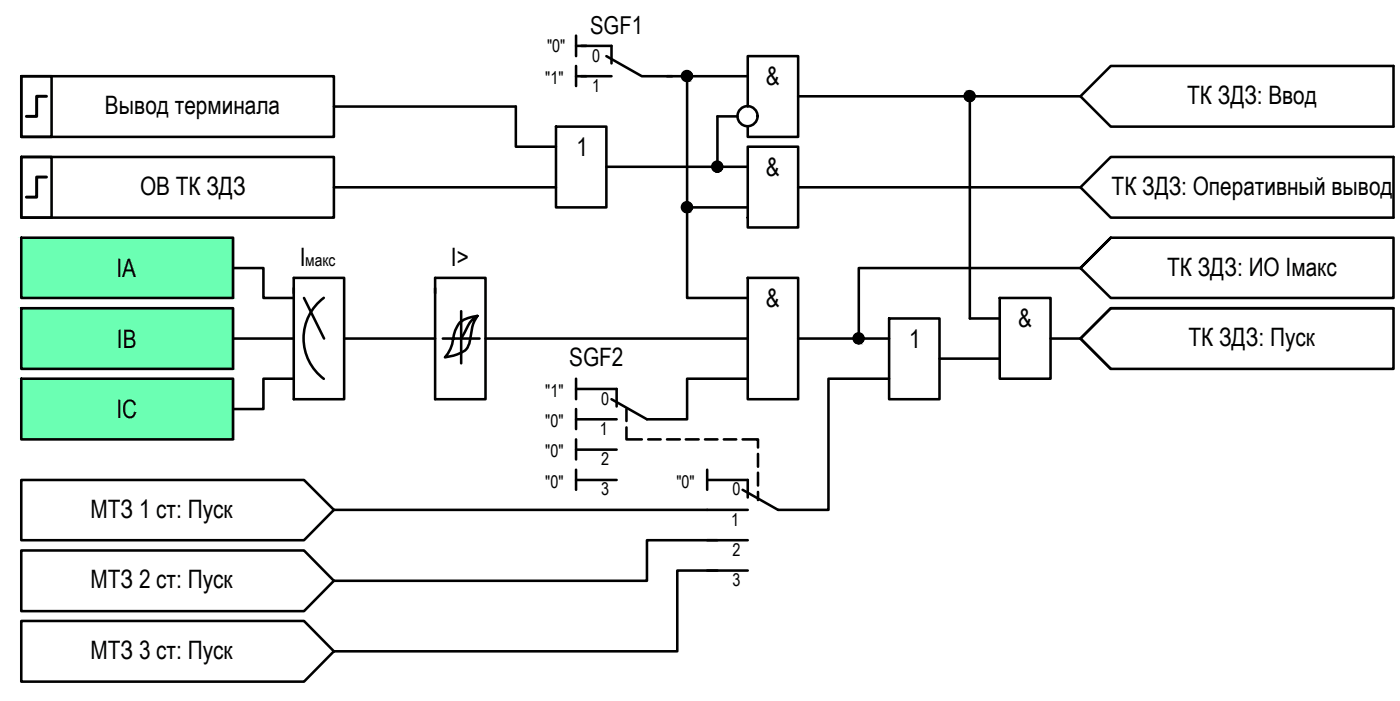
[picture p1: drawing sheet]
<svg xmlns="http://www.w3.org/2000/svg" width="139mm" height="69mm" viewBox="0 0 139 69" stroke-linecap="round" stroke-linejoin="round" font-family="sans-serif">
<!-- layer: 0 -->
<g fill="none" stroke="#000" stroke-width=".25">
<path d="M2.1 15.6h3v6h-3zM2.1 15.6h31v6h-31zM2.1 7.6h3v6h-3zM2.1 7.6h31v6h-31zM33.1 10.6h18v3.9h4M33.1 18.6h22M55.1 12.5h5v8h-5zM57.1 3.5v2.1M57.1 6.5v2M57.1 4.5h1M57.1 7.6h1M60.1 16.5h14"/>
<path d="M66.1 7.6h8M68.1 7.6v12.9h6M73.1 11.5h-2v5M74.1 10.6v-5h5v8h-5v-1.1M74.1 14.5h5v8h-5zM79.1 18.6h28M79.1 9.5h28M96.1 9.5v22.1h3M110.1 15.6h28v6h-28l-3-3zM110.1 6.5h28v6h-28l-3-3zM2.1 23.6h21v5.9h-21zM2.1 30.5h21v6.1h-21z"/>
<path d="M2.1 37.5h21v6h-21zM23.1 26.6h3v2.9h3M23.1 33.5h6M29.1 28.5v11.1h5v-12.1h-5v1.6M29.1 37.5h-3v3h-3M30.1 29.5l2 4M32.1 29.5a5 5 0 0 0 0 8M34.1 33.5h9M43.1 28.5v11.1h5v-12.1h-5v1.6M45.7 33.5h1.8M45.7 30.8v5.2M47.3 31.3a4.2 4.2 0 0 0-.7 2.3l-.2 .6a1.37 1.37 0 0 1-1.1 .9l-1.2 .3a3.6 3.6 0 0 0 .9-2.2 1.97 1.97 0 0 1 1.9-1.8l.4-.1a2.93 2.93 0 0 0-1.2 1.7l-.4 .5h-1.8"/>
<path d="M48.1 33.5h26M57.1 37.5v2.1M57.1 38.5h4v1.8M68.1 20.5v9h6M74.1 27.5h5v12.1h-5zM74.1 37.5h-6v4h-4l-3.5-1.9M79.1 33.5h9M88.1 31.6h5v8h-5zM88.1 37.5h-6v13h-5l-3.5-2M93.1 35.5h6M99.1 29.5h5v8h-5zM104.1 33.5h3"/>
<path d="M110.1 30.5h28v6.1h-28l-3-3.1zM110.1 23.6l-3 3 3-3h28v5.9h-28l-3-2.9h-22v6.9M138.1 30.5h-28l-3 3 3 3.1M2.1 54.5h28l3 3-3 3.1h-28zM2.1 47.6h28l3 2.9-3 3h-28zM33.1 50.5h41M57.1 40.5v2M57.1 43.5v2M57.1 46.5v2M57.1 47.6h4M57.1 41.5h4M57.1 44.6h4"/>
<path d="M62.1 42.4v1.1h1.5M62.1 40.5v1.2M64.3 43.5h1.2M66.1 43.5h1.3M68 43.5h1.2M69.9 43.5h1.2M70.1 47.6h4v1.7M70.1 53.5h4M70.1 56.5h4M70.1 46.5v2M71.1 53.5h-7v4h-31M71.1 56.5h-4v8h-34"/>
<path d="M71.7 43.5h1.3M73.6 43.5h1.5v.8M75.1 45v1.2M75.1 46.8v1.3M75.1 48.7v.8M2.1 61.5h28l3 3-3 3h-28z"/>
<circle cx="68.1" cy="7.5" r=".49"/>
<circle cx="71.1" cy="16.5" r=".49"/>
<circle cx="74.1" cy="11.5" r=".99"/>
<circle cx="96.1" cy="9.5" r=".49"/>
<circle cx="68.1" cy="20.5" r=".49"/>
<circle cx="85.1" cy="33.5" r=".49"/>
</g>
<path d="M57.6 4.5h3v1.8M57.6 7.6h3M60.1 5.6l3.5 2h3" fill="none" stroke="#000" stroke-width=".25"/>
<!-- layer: 0 -->
<g fill="#000" stroke="#000" stroke-width=".1">
<path d="M68 8h.2zM68.1 7h.1zM71 16.1h.2zM95.7 9.8h.9zM96 10h.2zM96 9h.2zM68 21h.2zM68.1 20h.1zM85 34h.3zM85 33h.2z"/>
<path d="M68 8l.2 .1zM68.1 8.1h.1z"/>
<path d="M68.1 7h.1zM68 7h.2z"/>
<path d="M68 7l.3 .1zM67.9 7.1h.4z"/>
<path d="M67.9 7.1h.4zM67.9 7.1h.4z"/>
<path d="M67.9 8h.4zM67.9 8h.3z"/>
<path d="M67.9 7.1h.5zM67.9 7.1h.5z"/>
<path d="M67.9 8h.4zM67.9 8h.4z"/>
<path d="M67.9 7.1h.5zM67.8 7.1h.6z"/>
<path d="M67.9 8h.5zM67.9 8h.4z"/>
<path d="M67.8 7.1l.6 .1zM67.8 7.1l.6 .1z"/>
<path d="M67.8 7.9h.6zM67.8 7.9l.6 .1z"/>
<path d="M67.8 7.2h.7zM67.8 7.2h.7z"/>
<path d="M67.8 7.9h.6zM67.8 7.9h.6z"/>
<path d="M67.8 7.2l.7 .1zM67.8 7.2l.7 .1z"/>
<path d="M67.7 7.3h.8zM67.7 7.3h.8z"/>
<path d="M67.7 7.8l.8 .1zM67.7 7.8l.8 .1z"/>
<path d="M67.8 7.9h.7zM67.8 7.9h.6z"/>
<path d="M67.7 7.3h.9zM67.7 7.3h.9z"/>
<path d="M67.7 7.8h.8zM67.7 7.8h.8z"/>
<path d="M67.7 7.3h.9zM67.6 7.3h1z"/>
<path d="M67.6 7.3l1 .1v-.1zM67.6 7.3l1 .1h-1z"/>
<path d="M67.6 7.7l1 .1zM67.6 7.7l1 .1z"/>
<path d="M67.7 7.8h.9zM67.7 7.8h.8z"/>
<path d="M67.6 7.4l1 .1zM67.6 7.4l1 .1z"/>
<path d="M67.6 7.5h1zM67.6 7.5h1z"/>
<path d="M67.6 7.5l1 .1zM67.6 7.5l1 .1z"/>
<path d="M67.6 7.6h1zM67.6 7.6h1z"/>
<path d="M67.6 7.6h1zM67.6 7.6h1z"/>
<path d="M67.6 7.6l1 .1zM67.6 7.6l1 .1z"/>
<path d="M67.6 7.7h1zM67.6 7.7h1z"/>
<path d="M71 17h.2zM71 17h.2zM71 17h.2z"/>
<path d="M71 16.1h.2zM71 16.1h.2z"/>
<path d="M71 16.1h.3zM70.9 16.1h.4z"/>
<path d="M70.9 16.1h.4zM70.9 16.1h.4z"/>
<path d="M70.9 17h.4zM70.9 17h.3z"/>
<path d="M70.9 16.1h.5zM70.9 16.1h.5z"/>
<path d="M70.9 17h.4zM70.9 17h.4z"/>
<path d="M70.9 16.1h.5zM70.8 16.1h.6z"/>
<path d="M70.9 17h.5zM70.9 17h.4z"/>
<path d="M70.8 16.1h.7zM70.8 16.1h.7z"/>
<path d="M70.8 17h.6zM70.8 17h.6z"/>
<path d="M70.8 16.1l.7 .1zM70.8 16.1l.7 .1z"/>
<path d="M70.8 16.9h.7zM70.8 16.9h.7z"/>
<path d="M70.8 16.9h.7zM70.8 16.9l.6 .1z"/>
<path d="M70.8 16.2h.7zM70.8 16.2h.7z"/>
<path d="M70.7 16.2l.8 .1zM70.7 16.2l.8 .1z"/>
<path d="M70.7 16.9h.8zM70.7 16.9h.8z"/>
<path d="M70.7 16.3h.9zM70.7 16.3h.9z"/>
<path d="M70.7 16.8h.8zM70.7 16.8l.8 .1z"/>
<path d="M70.7 16.3l.9 .1zM70.7 16.3l.9 .1z"/>
<path d="M70.6 16.4h1zM70.6 16.4h1z"/>
<path d="M70.6 16.4h1zM70.6 16.4h1z"/>
<path d="M70.6 16.7h1zM70.6 16.7h1z"/>
<path d="M70.6 16.7l1 .1zM70.6 16.7l1 .1z"/>
<path d="M70.7 16.8h.9zM70.7 16.8h.8z"/>
<path d="M70.6 16.4l1 .1zM70.6 16.4l1 .1z"/>
<path d="M70.6 16.5h1zM70.6 16.5h1z"/>
<path d="M70.6 16.5l1 .1v-.1zM70.6 16.5l1 .1h-1z"/>
<path d="M70.6 16.6l1 .1zM70.6 16.6l1 .1z"/>
<path d="M70.6 16.7h1zM70.6 16.7h1z"/>
<path d="M96 10h.2zM96 10h.2z"/>
<path d="M96 9l.2 .1zM96 9l.2 .1z"/>
<path d="M96 9.1h.3zM96 9.1h.3z"/>
<path d="M96 9.1h.3zM95.9 9.1h.4z"/>
<path d="M96 10h.3zM96 10h.2z"/>
<path d="M95.9 9.1h.4zM95.9 9.1h.4z"/>
<path d="M95.9 9.1h.5zM95.8 9.1h.6z"/>
<path d="M95.9 10h.4zM95.9 10h.4z"/>
<path d="M95.9 10h.4zM95.9 10h.4z"/>
<path d="M95.8 9.1l.6 .1zM95.8 9.1l.6 .1z"/>
<path d="M95.8 10h.6zM95.8 10h.5z"/>
<path d="M95.8 9.2h.7zM95.8 9.2h.7z"/>
<path d="M95.8 9.9h.6zM95.8 9.9l.6 .1z"/>
<path d="M95.7 9.2h.8zM95.7 9.2h.8z"/>
<path d="M95.7 9.9h.8zM95.7 9.9h.7z"/>
<path d="M95.7 9.2l.9 .1zM95.7 9.2l.9 .1z"/>
<path d="M95.7 9.8h.8zM95.7 9.8l.8 .1z"/>
<path d="M95.7 9.3h.9zM95.7 9.3h.9z"/>
<path d="M95.7 9.3l.9 .1zM95.7 9.3l.9 .1z"/>
<path d="M95.7 9.8h.9zM95.7 9.8h.8z"/>
<path d="M95.7 9.4h.9zM95.7 9.4h.9z"/>
<path d="M95.6 9.4l1 .1zM95.6 9.4l1 .1z"/>
<path d="M95.6 9.5h1zM95.6 9.5h1z"/>
<path d="M95.6 9.5h1zM95.6 9.5h1z"/>
<path d="M95.6 9.5l1 .1zM95.6 9.5l1 .1z"/>
<path d="M95.6 9.6h1zM95.6 9.6h1z"/>
<path d="M95.6 9.6l1 .1zM95.6 9.6l1 .1z"/>
<path d="M95.6 9.7h1zM95.6 9.7h1z"/>
<path d="M95.7 9.7l.9 .1v-.1zM95.7 9.7l.9 .1h-.9zM95.7 9.8h.9z"/>
<path d="M68 21l.2 .1zM68.1 21.1h.1z"/>
<path d="M68.1 20h.1zM68 20h.2z"/>
<path d="M68 20l.3 .1zM67.9 20.1h.4z"/>
<path d="M67.9 20.1h.4zM67.9 20.1h.4z"/>
<path d="M67.9 21h.4zM67.9 21h.3z"/>
<path d="M67.9 20.1h.5zM67.9 20.1h.5z"/>
<path d="M67.9 21h.4zM67.9 21h.4z"/>
<path d="M67.9 20.1h.5zM67.8 20.1h.6z"/>
<path d="M67.9 21h.5zM67.9 21h.4z"/>
<path d="M67.8 20.1l.6 .1zM67.8 20.1l.6 .1z"/>
<path d="M67.8 21h.6zM67.8 21h.6z"/>
<path d="M67.8 20.2h.7zM67.8 20.2h.7z"/>
<path d="M67.8 20.9h.6zM67.8 20.9l.6 .1z"/>
<path d="M67.8 20.2l.7 .1zM67.8 20.2l.7 .1z"/>
<path d="M67.7 20.3h.8zM67.7 20.3h.8z"/>
<path d="M67.7 20.8l.8 .1zM67.7 20.8l.8 .1z"/>
<path d="M67.8 20.9h.7zM67.8 20.9h.6z"/>
<path d="M67.7 20.8h.8zM67.7 20.8h.8z"/>
<path d="M67.7 20.3h.9zM67.7 20.3h.9z"/>
<path d="M67.7 20.3l.9 .1v-.1zM67.7 20.3l.9 .1h-1z"/>
<path d="M67.6 20.4h1zM67.6 20.4h1z"/>
<path d="M67.6 20.7l1 .1zM67.6 20.7l1 .1z"/>
<path d="M67.7 20.8h.9zM67.7 20.8h.8z"/>
<path d="M67.6 20.4l1 .1zM67.6 20.4l1 .1z"/>
<path d="M67.6 20.5h1zM67.6 20.5h1z"/>
<path d="M67.6 20.5h1zM67.6 20.5h1z"/>
<path d="M67.6 20.5l1 .1zM67.6 20.5l1 .1z"/>
<path d="M67.6 20.6h1zM67.6 20.6h1z"/>
<path d="M67.6 20.6l1 .1zM67.6 20.6l1 .1z"/>
<path d="M67.6 20.7h1zM67.6 20.7h1z"/>
<path d="M85 34l.2 .1zM85 34.1h.2z"/>
<path d="M85 33h.3zM85 33h.3z"/>
<path d="M85 33l.3 .1zM85 33l.3 .1z"/>
<path d="M85 33.1h.3zM84.9 33.1h.4z"/>
<path d="M84.9 33.1h.5zM84.9 33.1h.5z"/>
<path d="M84.9 34h.4zM84.9 34h.4zM85 34h.3z"/>
<path d="M84.9 33.1h.5zM84.8 33.1h.6z"/>
<path d="M84.9 34h.5zM84.9 34h.4z"/>
<path d="M84.8 33.1l.6 .1zM84.8 33.2h.6z"/>
<path d="M84.8 33.2h.7zM84.8 33.2h.7z"/>
<path d="M84.8 33.9l.6 .1zM84.8 33.9l.6 .1z"/>
<path d="M84.8 34h.6zM84.8 34h.6z"/>
<path d="M84.7 33.2h.8zM84.7 33.2h.8z"/>
<path d="M84.7 33.9h.8zM84.7 33.9h.7z"/>
<path d="M84.7 33.2l.8 .1zM84.7 33.2l.8 .1z"/>
<path d="M84.7 33.8h.8zM84.7 33.8l.8 .1z"/>
<path d="M84.7 33.3h.8zM84.7 33.3h.8z"/>
<path d="M84.7 33.3l.9 .1zM84.7 33.3l.9 .1z"/>
<path d="M84.7 33.8h.8zM84.7 33.8h.8z"/>
<path d="M84.7 33.8h.8zM84.7 33.8h.8z"/>
<path d="M84.7 33.4h.9zM84.7 33.4h.9z"/>
<path d="M84.6 33.4l1 .1zM84.6 33.4l1 .1z"/>
<path d="M84.6 33.5h1zM84.6 33.5h1z"/>
<path d="M84.6 33.5h1zM84.6 33.5h1z"/>
<path d="M84.6 33.6h1zM84.6 33.6h1z"/>
<path d="M84.6 33.6l1 .1zM84.6 33.6l1 .1z"/>
<path d="M84.6 33.7h1zM84.6 33.7h1z"/>
<path d="M84.7 33.7h.9zM84.7 33.7l.8 .1z"/>
<path d="M84.6 33.5h1zM84.6 33.5l1 .1z"/>
</g>
<path d="M4.6 17.5h-1v2h-1M4.6 9.5h-1v2h-1" fill="none" stroke="#000" stroke-width=".3"/>
<g fill="#6bffb3" stroke="#6bffb3" stroke-width=".1">
<path d="M2.1 23.6l21 5.9v-5.9zM2.1 23.6l21 5.9h-21z"/>
<path d="M2.1 30.5l21 6.1v-6.1zM2.1 30.5l21 6.1h-21z"/>
<path d="M2.1 37.5l21 6v-6zM2.1 37.5l21 6h-21z"/>
</g>
<g font-size="2.5">
<text x="10.4" y="11.3">Вывод терминала</text>
<text x="75.9" y="8.4">&amp;</text>
<text x="117.7" y="10.3">ТК ЗДЗ: Ввод</text>
<text x="57.1" y="15.5">1</text>
<text x="75.9" y="17.5">&amp;</text>
<text x="13.9" y="19.3">ОВ ТК ЗДЗ</text>
<text x="110.2" y="19.3">ТК ЗДЗ: Оперативный вывод</text>
<text x="11.5" y="27.4">IA</text>
<text x="29.7" y="26.3">I</text>
<text x="44.7" y="26.3">I&gt;</text>
<text x="115.7" y="27.3">ТК ЗДЗ: ИО Iмакс</text>
<text x="11.6" y="34.4">IB</text>
<text x="75.9" y="30.5">&amp;</text>
<text x="90.1" y="34.4">1</text>
<text x="100.9" y="32.4">&amp;</text>
<text x="117.8" y="34.3">ТК ЗДЗ: Пуск</text>
<text x="11.5" y="41.5">IC</text>
<text x="56.4" y="36.3">SGF2</text>
<text x="9" y="51.3">МТЗ 1 ст: Пуск</text>
<text x="9" y="58.3">МТЗ 2 ст: Пуск</text>
<text x="9" y="65.3">МТЗ 3 ст: Пуск</text>
</g>
<text font-size="2.4" x="58.5" y="3.4">SGF1</text>
<g font-size="1.7">
<text x="54.2" y="5.2">&quot;0&quot;</text>
<text x="54.1" y="8.3">&quot;1&quot;</text>
<text x="58.7" y="6.2">0</text>
<text x="58.7" y="9.2">1</text>
<text x="30.3" y="26.3">макс</text>
<text x="54.1" y="39.3">&quot;1&quot;</text>
<text x="59.6" y="40.1">0</text>
<text x="54.1" y="42.3">&quot;0&quot;</text>
<text x="54.1" y="45.3">&quot;0&quot;</text>
<text x="59.5" y="43.1">1</text>
<text x="59.6" y="46.1">2</text>
<text x="54.1" y="48.3">&quot;0&quot;</text>
<text x="59.6" y="49.1">3</text>
<text x="67" y="48.3">&quot;0&quot;</text>
<text x="72.5" y="52.1">1</text>
<text x="72.6" y="49.1">0</text>
<text x="72.6" y="55.1">2</text>
<text x="72.6" y="58.1">3</text>
</g>
</svg>
